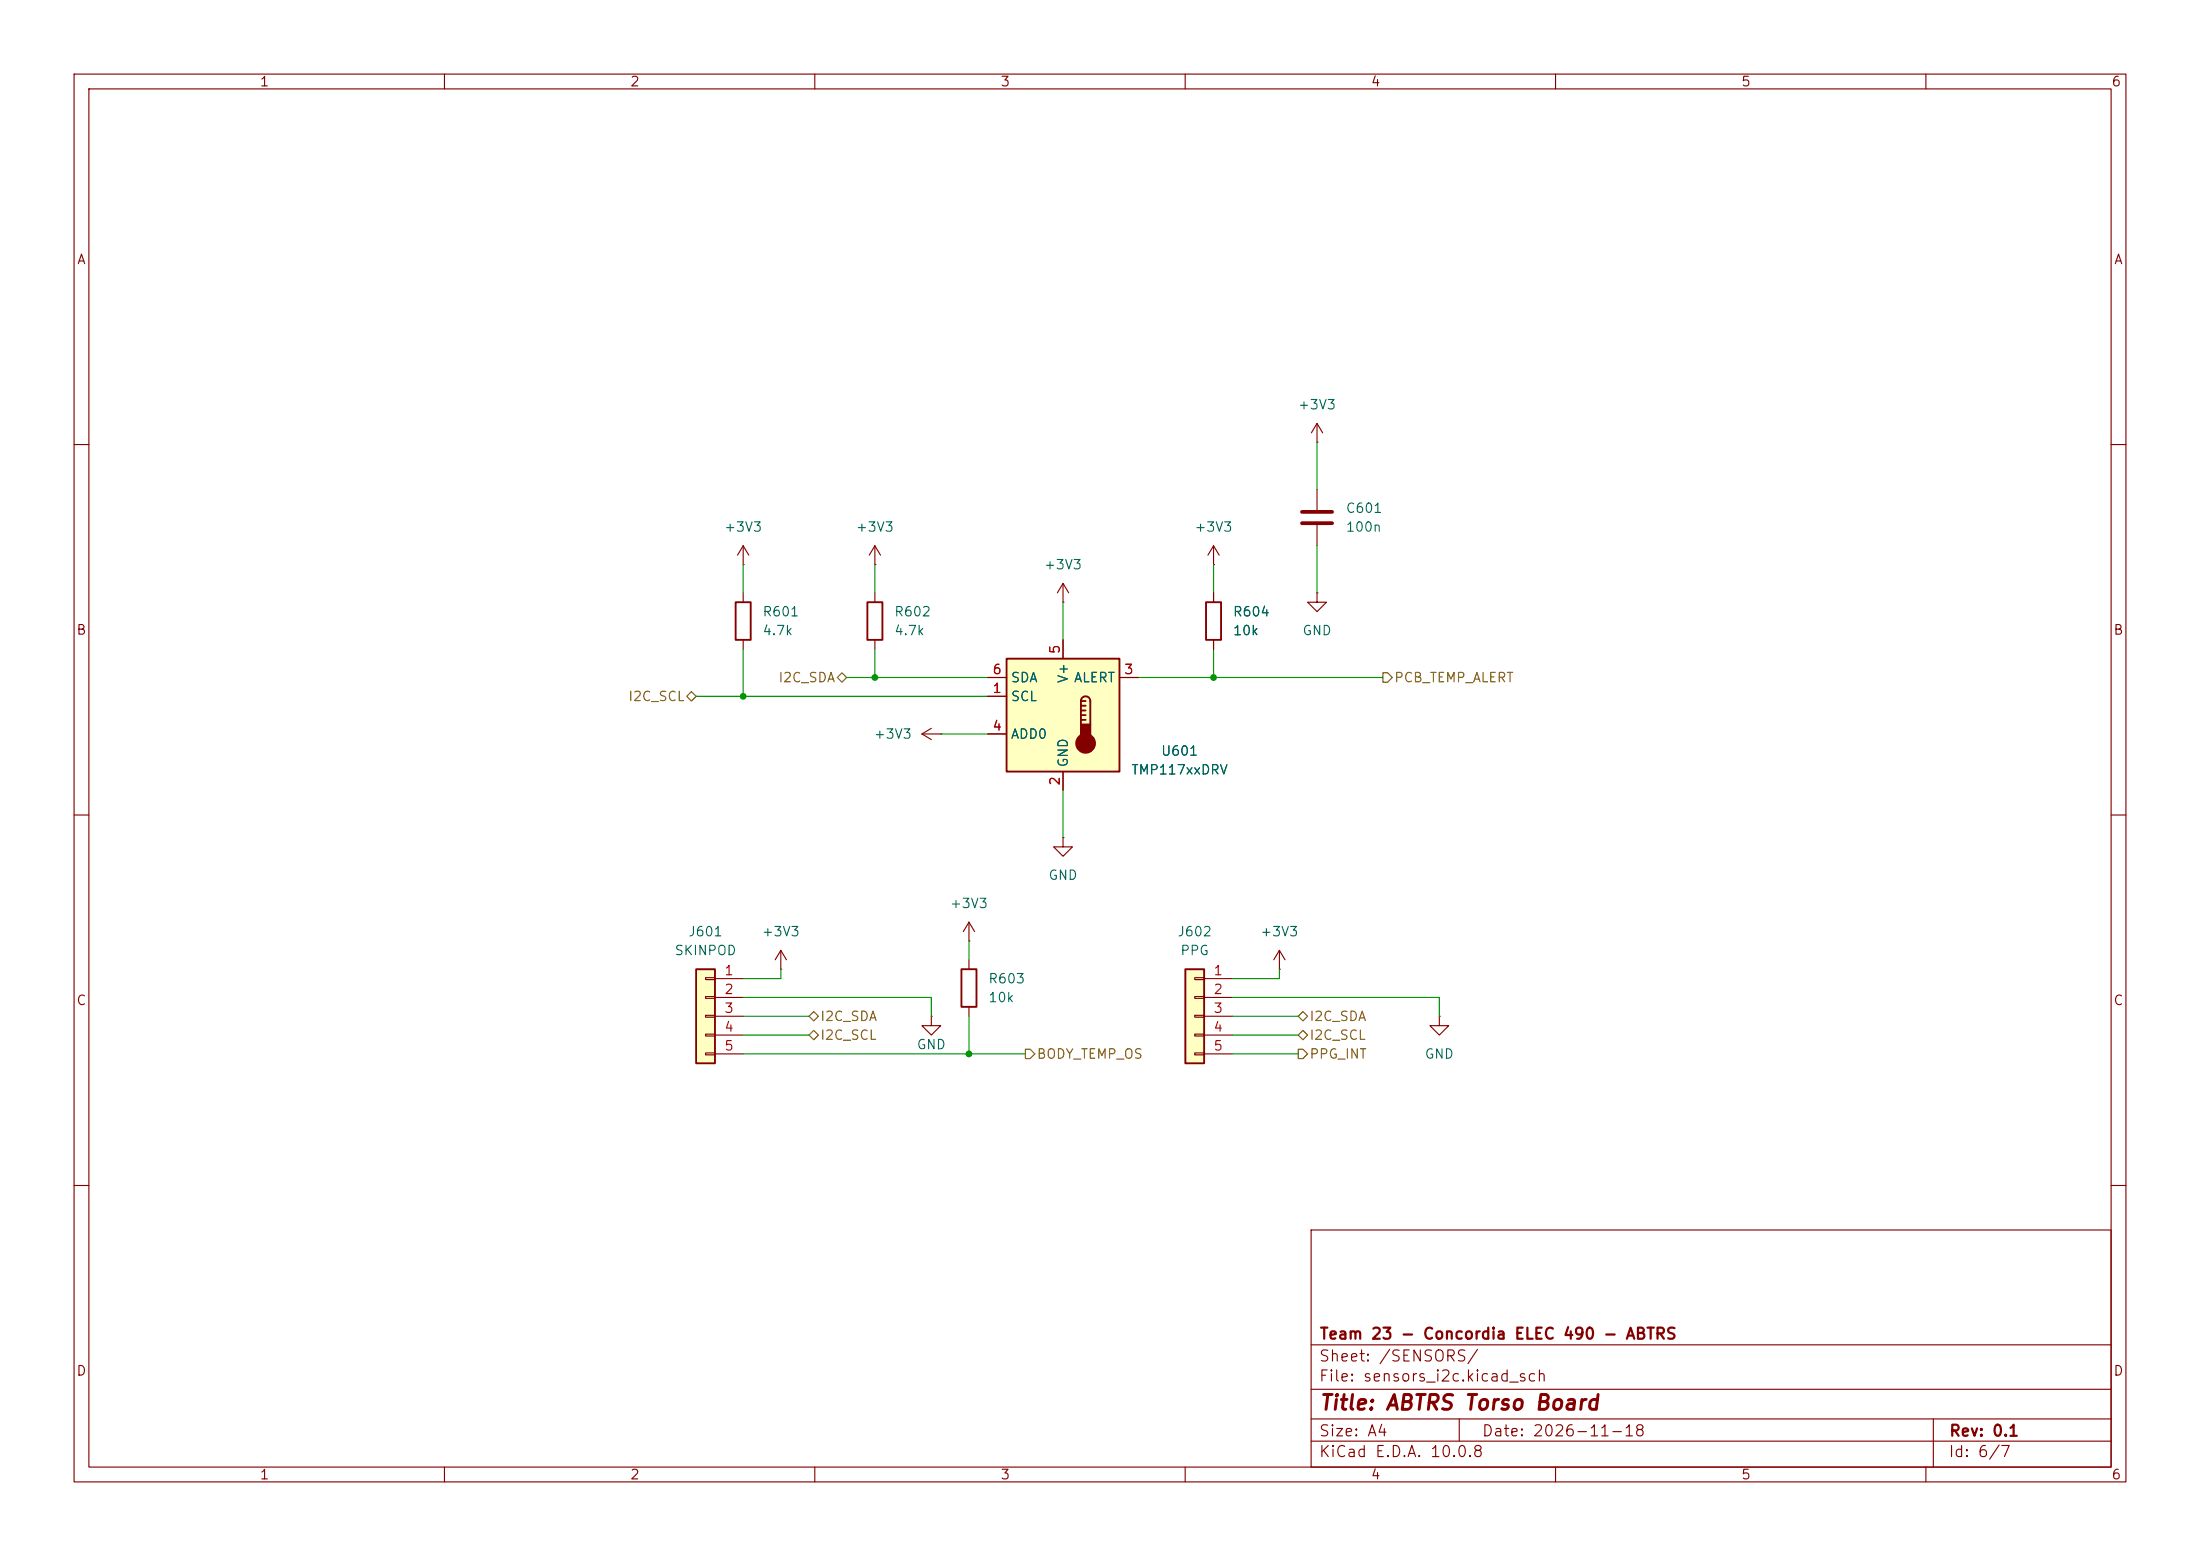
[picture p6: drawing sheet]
(kicad_sch
 (version 20260306)
 (generator "eeschema")
 (generator_version "10.0")
 (paper "A4")
 (title_block
  (title "ABTRS Torso Board")
  (date "2026-11-18")
  (rev "0.1")
  (company "Team 23 - Concordia ELEC 490 - ABTRS"))
 (lib_symbols
  (symbol "Connector_Generic:Conn_01x05"
   (pin_names
    (offset 1.016) (hide yes)) (exclude_from_sim no) (in_bom yes) (on_board yes)
   (in_pos_files yes)
   (duplicate_pin_numbers_are_jumpers no)
   (property "Reference" "J" (at 0 7.62 0) (show_name no) (do_not_autoplace no) (effects (font (size 1.27 1.27))))
   (property "Value" "Conn_01x05" (at 0 -7.62 0) (show_name no) (do_not_autoplace no) (effects (font (size 1.27 1.27))))
   (property "Footprint" "" (at 0 0 0) (show_name no) (do_not_autoplace no) (hide yes) (effects (font (size 1.27 1.27))))
   (property "Datasheet" "" (at 0 0 0) (show_name no) (do_not_autoplace no) (hide yes) (effects (font (size 1.27 1.27))))
   (property "Description" "Generic connector, single row, 01x05, script generated (kicad-library-utils/schlib/autogen/connector/)" (at 0 0 0) (show_name no) (do_not_autoplace no) (hide yes) (effects (font (size 1.27 1.27))))
   (symbol "Conn_01x05_1_1"
    (rectangle (start -1.27 6.35) (end 1.27 -6.35) (stroke (width 0.254) (type default)) (fill (type background)))
    (rectangle (start -1.27 5.207) (end 0 4.953) (stroke (width 0.1524) (type default)) (fill (type none)))
    (rectangle (start -1.27 2.667) (end 0 2.413) (stroke (width 0.1524) (type default)) (fill (type none)))
    (rectangle (start -1.27 0.127) (end 0 -0.127) (stroke (width 0.1524) (type default)) (fill (type none)))
    (rectangle (start -1.27 -2.413) (end 0 -2.667) (stroke (width 0.1524) (type default)) (fill (type none)))
    (rectangle (start -1.27 -4.953) (end 0 -5.207) (stroke (width 0.1524) (type default)) (fill (type none)))
    (pin passive line (at -5.08 5.08 0) (length 3.81) (name "Pin_1" (effects (font (size 1.27 1.27)))) (number "1" (effects (font (size 1.27 1.27)))))
    (pin passive line (at -5.08 2.54 0) (length 3.81) (name "Pin_2" (effects (font (size 1.27 1.27)))) (number "2" (effects (font (size 1.27 1.27)))))
    (pin passive line (at -5.08 0 0) (length 3.81) (name "Pin_3" (effects (font (size 1.27 1.27)))) (number "3" (effects (font (size 1.27 1.27)))))
    (pin passive line (at -5.08 -2.54 0) (length 3.81) (name "Pin_4" (effects (font (size 1.27 1.27)))) (number "4" (effects (font (size 1.27 1.27)))))
    (pin passive line (at -5.08 -5.08 0) (length 3.81) (name "Pin_5" (effects (font (size 1.27 1.27)))) (number "5" (effects (font (size 1.27 1.27))))))
   (embedded_fonts no))
  (symbol "Device:C"
   (pin_numbers (hide yes))
   (pin_names
    (offset 0.254)) (exclude_from_sim no) (in_bom yes) (on_board yes)
   (in_pos_files yes)
   (duplicate_pin_numbers_are_jumpers no)
   (property "Reference" "C" (at 0.635 2.54 0) (show_name no) (do_not_autoplace no) (effects (font (size 1.27 1.27)) (justify left)))
   (property "Value" "C" (at 0.635 -2.54 0) (show_name no) (do_not_autoplace no) (effects (font (size 1.27 1.27)) (justify left)))
   (property "Footprint" "" (at 0.9652 -3.81 0) (show_name no) (do_not_autoplace no) (hide yes) (effects (font (size 1.27 1.27))))
   (property "Datasheet" "" (at 0 0 0) (show_name no) (do_not_autoplace no) (hide yes) (effects (font (size 1.27 1.27))))
   (property "Description" "Unpolarized capacitor" (at 0 0 0) (show_name no) (do_not_autoplace no) (hide yes) (effects (font (size 1.27 1.27))))
   (symbol "C_0_1"
    (polyline (pts (xy -2.032 0.762) (xy 2.032 0.762)) (stroke (width 0.508) (type default)) (fill (type none)))
    (polyline (pts (xy -2.032 -0.762) (xy 2.032 -0.762)) (stroke (width 0.508) (type default)) (fill (type none))))
   (symbol "C_1_1"
    (pin passive line (at 0 3.81 270) (length 2.794) (name "" (effects (font (size 1.27 1.27)))) (number "1" (effects (font (size 1.27 1.27)))))
    (pin passive line (at 0 -3.81 90) (length 2.794) (name "" (effects (font (size 1.27 1.27)))) (number "2" (effects (font (size 1.27 1.27))))))
   (embedded_fonts no))
  (symbol "Device:R"
   (pin_numbers (hide yes))
   (pin_names
    (offset 0)) (exclude_from_sim no) (in_bom yes) (on_board yes)
   (in_pos_files yes)
   (duplicate_pin_numbers_are_jumpers no)
   (property "Reference" "R" (at 2.032 0 90) (show_name no) (do_not_autoplace no) (effects (font (size 1.27 1.27))))
   (property "Value" "R" (at 0 0 90) (show_name no) (do_not_autoplace no) (effects (font (size 1.27 1.27))))
   (property "Footprint" "" (at -1.778 0 90) (show_name no) (do_not_autoplace no) (hide yes) (effects (font (size 1.27 1.27))))
   (property "Datasheet" "" (at 0 0 0) (show_name no) (do_not_autoplace no) (hide yes) (effects (font (size 1.27 1.27))))
   (property "Description" "Resistor" (at 0 0 0) (show_name no) (do_not_autoplace no) (hide yes) (effects (font (size 1.27 1.27))))
   (symbol "R_0_1"
    (rectangle (start -1.016 -2.54) (end 1.016 2.54) (stroke (width 0.254) (type default)) (fill (type none))))
   (symbol "R_1_1"
    (pin passive line (at 0 3.81 270) (length 1.27) (name "" (effects (font (size 1.27 1.27)))) (number "1" (effects (font (size 1.27 1.27)))))
    (pin passive line (at 0 -3.81 90) (length 1.27) (name "" (effects (font (size 1.27 1.27)))) (number "2" (effects (font (size 1.27 1.27))))))
   (embedded_fonts no))
  (symbol "Sensor_Temperature:TMP117xxDRV" (exclude_from_sim no) (in_bom yes) (on_board yes)
   (in_pos_files yes)
   (duplicate_pin_numbers_are_jumpers no)
   (property "Reference" "U" (at -2.54 10.795 0) (show_name no) (do_not_autoplace no) (effects (font (size 1.27 1.27)) (justify right)))
   (property "Value" "TMP117xxDRV" (at -2.54 8.89 0) (show_name no) (do_not_autoplace no) (effects (font (size 1.27 1.27)) (justify right)))
   (property "Footprint" "Package_SON:WSON-6-1EP_2x2mm_P0.65mm_EP1x1.6mm" (at 1.27 -8.89 0) (show_name no) (do_not_autoplace no) (hide yes) (effects (font (size 1.27 1.27)) (justify left)))
   (property "Datasheet" "https://www.ti.com/lit/ds/symlink/tmp117.pdf" (at 1.27 -11.43 0) (show_name no) (do_not_autoplace no) (hide yes) (effects (font (size 1.27 1.27)) (justify left)))
   (property "Description" "Digital Temperature Sensor with I2C/SMBus Interface, 16 bits, ±0.3°C, one-shot conversion, alert, nist traceable, EEPROM, WSON" (at 0 0 0) (show_name no) (do_not_autoplace no) (hide yes) (effects (font (size 1.27 1.27))))
   (symbol "TMP117xxDRV_0_1"
    (rectangle (start -7.62 7.62) (end 7.62 -7.62) (stroke (width 0.254) (type default)) (fill (type background))))
   (symbol "TMP117xxDRV_1_1"
    (polyline (pts (xy 2.413 1.905) (xy 2.413 -1.27)) (stroke (width 0.254) (type default)) (fill (type none)))
    (polyline (pts (xy 2.413 1.905) (xy 3.048 1.905)) (stroke (width 0.254) (type default)) (fill (type none)))
    (polyline (pts (xy 2.413 1.27) (xy 3.048 1.27)) (stroke (width 0.254) (type default)) (fill (type none)))
    (polyline (pts (xy 2.413 0.635) (xy 3.048 0.635)) (stroke (width 0.254) (type default)) (fill (type none)))
    (polyline (pts (xy 2.413 0) (xy 3.048 0)) (stroke (width 0.254) (type default)) (fill (type none)))
    (polyline (pts (xy 2.413 -0.635) (xy 3.048 -0.635)) (stroke (width 0.254) (type default)) (fill (type none)))
    (arc (start 2.413 1.905) (mid 3.048 2.5373) (end 3.683 1.905) (stroke (width 0.254) (type default)) (fill (type none)))
    (circle (center 3.048 -3.81) (radius 1.27) (stroke (width 0.254) (type default)) (fill (type outline)))
    (polyline (pts (xy 3.683 1.905) (xy 3.683 -1.27)) (stroke (width 0.254) (type default)) (fill (type none)))
    (rectangle (start 3.683 -3.175) (end 2.413 -1.27) (stroke (width 0.254) (type default)) (fill (type outline)))
    (pin input line (at -10.16 2.54 0) (length 2.54) (name "SCL" (effects (font (size 1.27 1.27)))) (number "1" (effects (font (size 1.27 1.27)))))
    (pin power_in line (at 0 -10.16 90) (length 2.54) (name "GND" (effects (font (size 1.27 1.27)))) (number "2" (effects (font (size 1.27 1.27)))))
    (pin open_collector line (at 10.16 5.08 180) (length 2.54) (name "ALERT" (effects (font (size 1.27 1.27)))) (number "3" (effects (font (size 1.27 1.27)))))
    (pin input line (at -10.16 -2.54 0) (length 2.54) (name "ADD0" (effects (font (size 1.27 1.27)))) (number "4" (effects (font (size 1.27 1.27)))))
    (pin power_in line (at 0 10.16 270) (length 2.54) (name "V+" (effects (font (size 1.27 1.27)))) (number "5" (effects (font (size 1.27 1.27)))))
    (pin bidirectional line (at -10.16 5.08 0) (length 2.54) (name "SDA" (effects (font (size 1.27 1.27)))) (number "6" (effects (font (size 1.27 1.27))))))
   (embedded_fonts no))
  (symbol "power:+3V3"
   (power global)
   (pin_numbers (hide yes))
   (pin_names
    (offset 0) (hide yes)) (exclude_from_sim no) (in_bom yes) (on_board yes)
   (in_pos_files yes)
   (duplicate_pin_numbers_are_jumpers no)
   (property "Reference" "#PWR" (at 0 -3.81 0) (show_name no) (do_not_autoplace no) (hide yes) (effects (font (size 1.27 1.27))))
   (property "Value" "+3V3" (at 0 3.556 0) (show_name no) (do_not_autoplace no) (effects (font (size 1.27 1.27))))
   (property "Footprint" "" (at 0 0 0) (show_name no) (do_not_autoplace no) (hide yes) (effects (font (size 1.27 1.27))))
   (property "Datasheet" "" (at 0 0 0) (show_name no) (do_not_autoplace no) (hide yes) (effects (font (size 1.27 1.27))))
   (property "Description" "Power symbol creates a global label with name \"+3V3\"" (at 0 0 0) (show_name no) (do_not_autoplace no) (hide yes) (effects (font (size 1.27 1.27))))
   (symbol "+3V3_0_1"
    (polyline (pts (xy -0.762 1.27) (xy 0 2.54)) (stroke (width 0) (type default)) (fill (type none)))
    (polyline (pts (xy 0 2.54) (xy 0.762 1.27)) (stroke (width 0) (type default)) (fill (type none)))
    (polyline (pts (xy 0 0) (xy 0 2.54)) (stroke (width 0) (type default)) (fill (type none))))
   (symbol "+3V3_1_1"
    (pin power_in line (at 0 0 90) (length 0) (name "" (effects (font (size 1.27 1.27)))) (number "1" (effects (font (size 1.27 1.27))))))
   (embedded_fonts no))
  (symbol "power:GND"
   (power global)
   (pin_numbers (hide yes))
   (pin_names
    (offset 0) (hide yes)) (exclude_from_sim no) (in_bom yes) (on_board yes)
   (in_pos_files yes)
   (duplicate_pin_numbers_are_jumpers no)
   (property "Reference" "#PWR" (at 0 -6.35 0) (show_name no) (do_not_autoplace no) (hide yes) (effects (font (size 1.27 1.27))))
   (property "Value" "GND" (at 0 -3.81 0) (show_name no) (do_not_autoplace no) (effects (font (size 1.27 1.27))))
   (property "Footprint" "" (at 0 0 0) (show_name no) (do_not_autoplace no) (hide yes) (effects (font (size 1.27 1.27))))
   (property "Datasheet" "" (at 0 0 0) (show_name no) (do_not_autoplace no) (hide yes) (effects (font (size 1.27 1.27))))
   (property "Description" "Power symbol creates a global label with name \"GND\" , ground" (at 0 0 0) (show_name no) (do_not_autoplace no) (hide yes) (effects (font (size 1.27 1.27))))
   (symbol "GND_0_1"
    (polyline (pts (xy 0 0) (xy 0 -1.27) (xy 1.27 -1.27) (xy 0 -2.54) (xy -1.27 -1.27) (xy 0 -1.27)) (stroke (width 0) (type default)) (fill (type none))))
   (symbol "GND_1_1"
    (pin power_in line (at 0 0 270) (length 0) (name "" (effects (font (size 1.27 1.27)))) (number "1" (effects (font (size 1.27 1.27))))))
   (embedded_fonts no)))
 (junction
  (at 163.83 91.44)
  (diameter 0)
  (color 0 0 0 0))
 (junction
  (at 130.81 142.24)
  (diameter 0)
  (color 0 0 0 0))
 (junction
  (at 118.11 91.44)
  (diameter 0)
  (color 0 0 0 0))
 (junction
  (at 100.33 93.98)
  (diameter 0)
  (color 0 0 0 0))
 (wire
  (pts (xy 100.33 139.7) (xy 109.22 139.7))
  (stroke (width 0) (type default)))
 (wire
  (pts (xy 166.37 137.16) (xy 175.26 137.16))
  (stroke (width 0) (type default)))
 (wire
  (pts (xy 166.37 134.62) (xy 194.31 134.62))
  (stroke (width 0) (type default)))
 (wire
  (pts (xy 166.37 142.24) (xy 175.26 142.24))
  (stroke (width 0) (type default)))
 (wire
  (pts (xy 163.83 91.44) (xy 163.83 87.63))
  (stroke (width 0) (type default)))
 (wire
  (pts (xy 100.33 142.24) (xy 130.81 142.24))
  (stroke (width 0) (type default)))
 (wire
  (pts (xy 100.33 76.2) (xy 100.33 80.01))
  (stroke (width 0) (type default)))
 (wire
  (pts (xy 105.41 132.08) (xy 105.41 130.81))
  (stroke (width 0) (type default)))
 (wire
  (pts (xy 100.33 134.62) (xy 125.73 134.62))
  (stroke (width 0) (type default)))
 (wire
  (pts (xy 118.11 76.2) (xy 118.11 80.01))
  (stroke (width 0) (type default)))
 (wire
  (pts (xy 163.83 91.44) (xy 186.69 91.44))
  (stroke (width 0) (type default)))
 (wire
  (pts (xy 100.33 93.98) (xy 100.33 87.63))
  (stroke (width 0) (type default)))
 (wire
  (pts (xy 127 99.06) (xy 133.35 99.06))
  (stroke (width 0) (type default)))
 (wire
  (pts (xy 130.81 127) (xy 130.81 129.54))
  (stroke (width 0) (type default)))
 (wire
  (pts (xy 194.31 134.62) (xy 194.31 137.16))
  (stroke (width 0) (type default)))
 (wire
  (pts (xy 93.98 93.98) (xy 133.35 93.98))
  (stroke (width 0) (type default)))
 (wire
  (pts (xy 143.51 81.28) (xy 143.51 86.36))
  (stroke (width 0) (type default)))
 (wire
  (pts (xy 143.51 106.68) (xy 143.51 113.03))
  (stroke (width 0) (type default)))
 (wire
  (pts (xy 100.33 132.08) (xy 105.41 132.08))
  (stroke (width 0) (type default)))
 (wire
  (pts (xy 166.37 132.08) (xy 172.72 132.08))
  (stroke (width 0) (type default)))
 (wire
  (pts (xy 177.8 59.69) (xy 177.8 66.04))
  (stroke (width 0) (type default)))
 (wire
  (pts (xy 114.3 91.44) (xy 118.11 91.44))
  (stroke (width 0) (type default)))
 (wire
  (pts (xy 130.81 142.24) (xy 138.43 142.24))
  (stroke (width 0) (type default)))
 (wire
  (pts (xy 153.67 91.44) (xy 163.83 91.44))
  (stroke (width 0) (type default)))
 (wire
  (pts (xy 172.72 132.08) (xy 172.72 130.81))
  (stroke (width 0) (type default)))
 (wire
  (pts (xy 163.83 76.2) (xy 163.83 80.01))
  (stroke (width 0) (type default)))
 (wire
  (pts (xy 118.11 91.44) (xy 118.11 87.63))
  (stroke (width 0) (type default)))
 (wire
  (pts (xy 177.8 73.66) (xy 177.8 80.01))
  (stroke (width 0) (type default)))
 (wire
  (pts (xy 118.11 91.44) (xy 133.35 91.44))
  (stroke (width 0) (type default)))
 (wire
  (pts (xy 130.81 137.16) (xy 130.81 142.24))
  (stroke (width 0) (type default)))
 (wire
  (pts (xy 166.37 139.7) (xy 175.26 139.7))
  (stroke (width 0) (type default)))
 (wire
  (pts (xy 100.33 137.16) (xy 109.22 137.16))
  (stroke (width 0) (type default)))
 (wire
  (pts (xy 125.73 134.62) (xy 125.73 137.16))
  (stroke (width 0) (type default)))
 (hierarchical_label "BODY_TEMP_OS"
  (shape output)
  (at 138.43 142.24 0)
  (effects (font (size 1.27 1.27)) (justify left)))
 (hierarchical_label "I2C_SCL"
  (shape bidirectional)
  (at 109.22 139.7 0)
  (effects (font (size 1.27 1.27)) (justify left)))
 (hierarchical_label "I2C_SDA"
  (shape bidirectional)
  (at 175.26 137.16 0)
  (effects (font (size 1.27 1.27)) (justify left)))
 (hierarchical_label "PPG_INT"
  (shape output)
  (at 175.26 142.24 0)
  (effects (font (size 1.27 1.27)) (justify left)))
 (hierarchical_label "I2C_SCL"
  (shape bidirectional)
  (at 175.26 139.7 0)
  (effects (font (size 1.27 1.27)) (justify left)))
 (hierarchical_label "I2C_SDA"
  (shape bidirectional)
  (at 114.3 91.44 180)
  (effects (font (size 1.27 1.27)) (justify right)))
 (hierarchical_label "I2C_SCL"
  (shape bidirectional)
  (at 93.98 93.98 180)
  (effects (font (size 1.27 1.27)) (justify right)))
 (hierarchical_label "I2C_SDA"
  (shape bidirectional)
  (at 109.22 137.16 0)
  (effects (font (size 1.27 1.27)) (justify left)))
 (hierarchical_label "PCB_TEMP_ALERT"
  (shape output)
  (at 186.69 91.44 0)
  (effects (font (size 1.27 1.27)) (justify left)))
 (symbol
  (lib_id "power:+3V3")
  (at 163.83 76.2 0)
  (unit 1)
  (body_style 1)
  (exclude_from_sim no)
  (in_bom yes)
  (on_board yes)
  (in_pos_files yes)
  (dnp no)
  (fields_autoplaced yes)
  (property "Reference" "#PWR0609" (at 163.83 80.01 0) (hide yes) (show_name no) (do_not_autoplace no) (effects (font (size 1.27 1.27))))
  (property "Value" "+3V3" (at 163.83 71.12 0) (show_name no) (do_not_autoplace no) (effects (font (size 1.27 1.27))))
  (property "Footprint" "" (at 163.83 76.2 0) (hide yes) (show_name no) (do_not_autoplace no) (effects (font (size 1.27 1.27))))
  (property "Datasheet" "" (at 163.83 76.2 0) (hide yes) (show_name no) (do_not_autoplace no) (effects (font (size 1.27 1.27))))
  (property "Description" "Power symbol creates a global label with name \"+3V3\"" (at 163.83 76.2 0) (hide yes) (show_name no) (do_not_autoplace no) (effects (font (size 1.27 1.27))))
  (pin "1"))
 (symbol
  (lib_id "power:+3V3")
  (at 177.8 59.69 0)
  (unit 1)
  (body_style 1)
  (exclude_from_sim no)
  (in_bom yes)
  (on_board yes)
  (in_pos_files yes)
  (dnp no)
  (fields_autoplaced yes)
  (property "Reference" "#PWR0611" (at 177.8 63.5 0) (hide yes) (show_name no) (do_not_autoplace no) (effects (font (size 1.27 1.27))))
  (property "Value" "+3V3" (at 177.8 54.61 0) (show_name no) (do_not_autoplace no) (effects (font (size 1.27 1.27))))
  (property "Footprint" "" (at 177.8 59.69 0) (hide yes) (show_name no) (do_not_autoplace no) (effects (font (size 1.27 1.27))))
  (property "Datasheet" "" (at 177.8 59.69 0) (hide yes) (show_name no) (do_not_autoplace no) (effects (font (size 1.27 1.27))))
  (property "Description" "Power symbol creates a global label with name \"+3V3\"" (at 177.8 59.69 0) (hide yes) (show_name no) (do_not_autoplace no) (effects (font (size 1.27 1.27))))
  (pin "1"))
 (symbol
  (lib_id "Device:C")
  (at 177.8 69.85 0)
  (unit 1)
  (body_style 1)
  (exclude_from_sim no)
  (in_bom yes)
  (on_board yes)
  (in_pos_files yes)
  (dnp no)
  (fields_autoplaced yes)
  (property "Reference" "C601" (at 181.61 68.5799 0) (show_name no) (do_not_autoplace no) (effects (font (size 1.27 1.27)) (justify left)))
  (property "Value" "100n" (at 181.61 71.1199 0) (show_name no) (do_not_autoplace no) (effects (font (size 1.27 1.27)) (justify left)))
  (property "Footprint" "Capacitor_SMD:C_0603_1608Metric" (at 178.7652 73.66 0) (hide yes) (show_name no) (do_not_autoplace no) (effects (font (size 1.27 1.27))))
  (property "Datasheet" "" (at 177.8 69.85 0) (hide yes) (show_name no) (do_not_autoplace no) (effects (font (size 1.27 1.27))))
  (property "Description" "Unpolarized capacitor" (at 177.8 69.85 0) (hide yes) (show_name no) (do_not_autoplace no) (effects (font (size 1.27 1.27))))
  (property "MPN" "CL10B104KB8NNNC" (at 177.8 69.85 0) (hide yes) (show_name no) (do_not_autoplace no) (effects (font (size 1.27 1.27))))
  (property "Manufacturer" "Samsung Electro-Mechanics" (at 177.8 69.85 0) (hide yes) (show_name no) (do_not_autoplace no) (effects (font (size 1.27 1.27))))
  (property "Supplier" "DigiKey" (at 177.8 69.85 0) (hide yes) (show_name no) (do_not_autoplace no) (effects (font (size 1.27 1.27))))
  (property "Supplier P/N" "TBD" (at 177.8 69.85 0) (hide yes) (show_name no) (do_not_autoplace no) (effects (font (size 1.27 1.27))))
  (pin "1")
  (pin "2"))
 (symbol
  (lib_id "power:GND")
  (at 143.51 113.03 0)
  (unit 1)
  (body_style 1)
  (exclude_from_sim no)
  (in_bom yes)
  (on_board yes)
  (in_pos_files yes)
  (dnp no)
  (fields_autoplaced yes)
  (property "Reference" "#PWR0608" (at 143.51 119.38 0) (hide yes) (show_name no) (do_not_autoplace no) (effects (font (size 1.27 1.27))))
  (property "Value" "GND" (at 143.51 118.11 0) (show_name no) (do_not_autoplace no) (effects (font (size 1.27 1.27))))
  (property "Footprint" "" (at 143.51 113.03 0) (hide yes) (show_name no) (do_not_autoplace no) (effects (font (size 1.27 1.27))))
  (property "Datasheet" "" (at 143.51 113.03 0) (hide yes) (show_name no) (do_not_autoplace no) (effects (font (size 1.27 1.27))))
  (property "Description" "Power symbol creates a global label with name \"GND\" , ground" (at 143.51 113.03 0) (hide yes) (show_name no) (do_not_autoplace no) (effects (font (size 1.27 1.27))))
  (pin "1"))
 (symbol
  (lib_id "Sensor_Temperature:TMP117xxDRV")
  (at 143.51 96.52 0)
  (unit 1)
  (body_style 1)
  (exclude_from_sim no)
  (in_bom yes)
  (on_board yes)
  (in_pos_files yes)
  (dnp no)
  (property "Reference" "U601" (at 159.258 101.346 0) (show_name no) (do_not_autoplace no) (effects (font (size 1.27 1.27))))
  (property "Value" "TMP117xxDRV" (at 159.258 103.886 0) (show_name no) (do_not_autoplace no) (effects (font (size 1.27 1.27))))
  (property "Footprint" "Package_SON:WSON-6-1EP_2x2mm_P0.65mm_EP1x1.6mm" (at 144.78 105.41 0) (hide yes) (show_name no) (do_not_autoplace no) (effects (font (size 1.27 1.27)) (justify left)))
  (property "Datasheet" "https://www.ti.com/lit/ds/symlink/tmp117.pdf" (at 144.78 107.95 0) (hide yes) (show_name no) (do_not_autoplace no) (effects (font (size 1.27 1.27)) (justify left)))
  (property "Description" "Digital Temperature Sensor with I2C/SMBus Interface, 16 bits, ±0.3°C, one-shot conversion, alert, nist traceable, EEPROM, WSON" (at 143.51 96.52 0) (hide yes) (show_name no) (do_not_autoplace no) (effects (font (size 1.27 1.27))))
  (property "MPN" "TMP117AIDRVR" (at 143.51 96.52 0) (hide yes) (show_name no) (do_not_autoplace no) (effects (font (size 1.27 1.27))))
  (property "Manufacturer" "Texas Instruments" (at 143.51 96.52 0) (hide yes) (show_name no) (do_not_autoplace no) (effects (font (size 1.27 1.27))))
  (property "Supplier" "DigiKey" (at 143.51 96.52 0) (hide yes) (show_name no) (do_not_autoplace no) (effects (font (size 1.27 1.27))))
  (property "Supplier P/N" "296-51834-1-ND" (at 143.51 96.52 0) (hide yes) (show_name no) (do_not_autoplace no) (effects (font (size 1.27 1.27))))
  (pin "4")
  (pin "5")
  (pin "1")
  (pin "3")
  (pin "6")
  (pin "2"))
 (symbol
  (lib_id "power:+3V3")
  (at 143.51 81.28 0)
  (unit 1)
  (body_style 1)
  (exclude_from_sim no)
  (in_bom yes)
  (on_board yes)
  (in_pos_files yes)
  (dnp no)
  (fields_autoplaced yes)
  (property "Reference" "#PWR0607" (at 143.51 85.09 0) (hide yes) (show_name no) (do_not_autoplace no) (effects (font (size 1.27 1.27))))
  (property "Value" "+3V3" (at 143.51 76.2 0) (show_name no) (do_not_autoplace no) (effects (font (size 1.27 1.27))))
  (property "Footprint" "" (at 143.51 81.28 0) (hide yes) (show_name no) (do_not_autoplace no) (effects (font (size 1.27 1.27))))
  (property "Datasheet" "" (at 143.51 81.28 0) (hide yes) (show_name no) (do_not_autoplace no) (effects (font (size 1.27 1.27))))
  (property "Description" "Power symbol creates a global label with name \"+3V3\"" (at 143.51 81.28 0) (hide yes) (show_name no) (do_not_autoplace no) (effects (font (size 1.27 1.27))))
  (pin "1"))
 (symbol
  (lib_id "Device:R")
  (at 130.81 133.35 0)
  (unit 1)
  (body_style 1)
  (exclude_from_sim no)
  (in_bom yes)
  (on_board yes)
  (in_pos_files yes)
  (dnp no)
  (fields_autoplaced yes)
  (property "Reference" "R603" (at 133.35 132.0799 0) (show_name no) (do_not_autoplace no) (effects (font (size 1.27 1.27)) (justify left)))
  (property "Value" "10k" (at 133.35 134.6199 0) (show_name no) (do_not_autoplace no) (effects (font (size 1.27 1.27)) (justify left)))
  (property "Footprint" "Resistor_SMD:R_0603_1608Metric" (at 129.032 133.35 90) (hide yes) (show_name no) (do_not_autoplace no) (effects (font (size 1.27 1.27))))
  (property "Datasheet" "" (at 130.81 133.35 0) (hide yes) (show_name no) (do_not_autoplace no) (effects (font (size 1.27 1.27))))
  (property "Description" "Resistor" (at 130.81 133.35 0) (hide yes) (show_name no) (do_not_autoplace no) (effects (font (size 1.27 1.27))))
  (property "MPN" "RC0603FR-0710KL" (at 130.81 133.35 0) (hide yes) (show_name no) (do_not_autoplace no) (effects (font (size 1.27 1.27))))
  (property "Manufacturer" "Yageo" (at 130.81 133.35 0) (hide yes) (show_name no) (do_not_autoplace no) (effects (font (size 1.27 1.27))))
  (property "Supplier" "DigiKey" (at 130.81 133.35 0) (hide yes) (show_name no) (do_not_autoplace no) (effects (font (size 1.27 1.27))))
  (property "Supplier P/N" "TBD" (at 130.81 133.35 0) (hide yes) (show_name no) (do_not_autoplace no) (effects (font (size 1.27 1.27))))
  (pin "1")
  (pin "2"))
 (symbol
  (lib_id "power:GND")
  (at 194.31 137.16 0)
  (unit 1)
  (body_style 1)
  (exclude_from_sim no)
  (in_bom yes)
  (on_board yes)
  (in_pos_files yes)
  (dnp no)
  (fields_autoplaced yes)
  (property "Reference" "#PWR0613" (at 194.31 143.51 0) (hide yes) (show_name no) (do_not_autoplace no) (effects (font (size 1.27 1.27))))
  (property "Value" "GND" (at 194.31 142.24 0) (show_name no) (do_not_autoplace no) (effects (font (size 1.27 1.27))))
  (property "Footprint" "" (at 194.31 137.16 0) (hide yes) (show_name no) (do_not_autoplace no) (effects (font (size 1.27 1.27))))
  (property "Datasheet" "" (at 194.31 137.16 0) (hide yes) (show_name no) (do_not_autoplace no) (effects (font (size 1.27 1.27))))
  (property "Description" "Power symbol creates a global label with name \"GND\" , ground" (at 194.31 137.16 0) (hide yes) (show_name no) (do_not_autoplace no) (effects (font (size 1.27 1.27))))
  (pin "1"))
 (symbol
  (lib_id "power:+3V3")
  (at 118.11 76.2 0)
  (unit 1)
  (body_style 1)
  (exclude_from_sim no)
  (in_bom yes)
  (on_board yes)
  (in_pos_files yes)
  (dnp no)
  (fields_autoplaced yes)
  (property "Reference" "#PWR0603" (at 118.11 80.01 0) (hide yes) (show_name no) (do_not_autoplace no) (effects (font (size 1.27 1.27))))
  (property "Value" "+3V3" (at 118.11 71.12 0) (show_name no) (do_not_autoplace no) (effects (font (size 1.27 1.27))))
  (property "Footprint" "" (at 118.11 76.2 0) (hide yes) (show_name no) (do_not_autoplace no) (effects (font (size 1.27 1.27))))
  (property "Datasheet" "" (at 118.11 76.2 0) (hide yes) (show_name no) (do_not_autoplace no) (effects (font (size 1.27 1.27))))
  (property "Description" "Power symbol creates a global label with name \"+3V3\"" (at 118.11 76.2 0) (hide yes) (show_name no) (do_not_autoplace no) (effects (font (size 1.27 1.27))))
  (pin "1"))
 (symbol
  (lib_id "power:+3V3")
  (at 130.81 127 0)
  (unit 1)
  (body_style 1)
  (exclude_from_sim no)
  (in_bom yes)
  (on_board yes)
  (in_pos_files yes)
  (dnp no)
  (fields_autoplaced yes)
  (property "Reference" "#PWR0606" (at 130.81 130.81 0) (hide yes) (show_name no) (do_not_autoplace no) (effects (font (size 1.27 1.27))))
  (property "Value" "+3V3" (at 130.81 121.92 0) (show_name no) (do_not_autoplace no) (effects (font (size 1.27 1.27))))
  (property "Footprint" "" (at 130.81 127 0) (hide yes) (show_name no) (do_not_autoplace no) (effects (font (size 1.27 1.27))))
  (property "Datasheet" "" (at 130.81 127 0) (hide yes) (show_name no) (do_not_autoplace no) (effects (font (size 1.27 1.27))))
  (property "Description" "Power symbol creates a global label with name \"+3V3\"" (at 130.81 127 0) (hide yes) (show_name no) (do_not_autoplace no) (effects (font (size 1.27 1.27))))
  (pin "1"))
 (symbol
  (lib_id "power:+3V3")
  (at 127 99.06 90)
  (unit 1)
  (body_style 1)
  (exclude_from_sim no)
  (in_bom yes)
  (on_board yes)
  (in_pos_files yes)
  (dnp no)
  (fields_autoplaced yes)
  (property "Reference" "#PWR0605" (at 130.81 99.06 0) (hide yes) (show_name no) (do_not_autoplace no) (effects (font (size 1.27 1.27))))
  (property "Value" "+3V3" (at 123.19 99.0599 90) (show_name no) (do_not_autoplace no) (effects (font (size 1.27 1.27)) (justify left)))
  (property "Footprint" "" (at 127 99.06 0) (hide yes) (show_name no) (do_not_autoplace no) (effects (font (size 1.27 1.27))))
  (property "Datasheet" "" (at 127 99.06 0) (hide yes) (show_name no) (do_not_autoplace no) (effects (font (size 1.27 1.27))))
  (property "Description" "Power symbol creates a global label with name \"+3V3\"" (at 127 99.06 0) (hide yes) (show_name no) (do_not_autoplace no) (effects (font (size 1.27 1.27))))
  (pin "1"))
 (symbol
  (lib_id "Device:R")
  (at 163.83 83.82 0)
  (unit 1)
  (body_style 1)
  (exclude_from_sim no)
  (in_bom yes)
  (on_board yes)
  (in_pos_files yes)
  (dnp no)
  (fields_autoplaced yes)
  (property "Reference" "R604" (at 166.37 82.5499 0) (show_name no) (do_not_autoplace no) (effects (font (size 1.27 1.27)) (justify left)))
  (property "Value" "10k" (at 166.37 85.0899 0) (show_name no) (do_not_autoplace no) (effects (font (size 1.27 1.27)) (justify left)))
  (property "Footprint" "Resistor_SMD:R_0603_1608Metric" (at 162.052 83.82 90) (hide yes) (show_name no) (do_not_autoplace no) (effects (font (size 1.27 1.27))))
  (property "Datasheet" "" (at 163.83 83.82 0) (hide yes) (show_name no) (do_not_autoplace no) (effects (font (size 1.27 1.27))))
  (property "Description" "Resistor" (at 163.83 83.82 0) (hide yes) (show_name no) (do_not_autoplace no) (effects (font (size 1.27 1.27))))
  (property "MPN" "RC0603FR-0710KL" (at 163.83 83.82 0) (hide yes) (show_name no) (do_not_autoplace no) (effects (font (size 1.27 1.27))))
  (property "Manufacturer" "Yageo" (at 163.83 83.82 0) (hide yes) (show_name no) (do_not_autoplace no) (effects (font (size 1.27 1.27))))
  (property "Supplier" "DigiKey" (at 163.83 83.82 0) (hide yes) (show_name no) (do_not_autoplace no) (effects (font (size 1.27 1.27))))
  (property "Supplier P/N" "TBD" (at 163.83 83.82 0) (hide yes) (show_name no) (do_not_autoplace no) (effects (font (size 1.27 1.27))))
  (pin "2")
  (pin "1"))
 (symbol
  (lib_id "power:+3V3")
  (at 172.72 130.81 0)
  (unit 1)
  (body_style 1)
  (exclude_from_sim no)
  (in_bom yes)
  (on_board yes)
  (in_pos_files yes)
  (dnp no)
  (fields_autoplaced yes)
  (property "Reference" "#PWR0610" (at 172.72 134.62 0) (hide yes) (show_name no) (do_not_autoplace no) (effects (font (size 1.27 1.27))))
  (property "Value" "+3V3" (at 172.72 125.73 0) (show_name no) (do_not_autoplace no) (effects (font (size 1.27 1.27))))
  (property "Footprint" "" (at 172.72 130.81 0) (hide yes) (show_name no) (do_not_autoplace no) (effects (font (size 1.27 1.27))))
  (property "Datasheet" "" (at 172.72 130.81 0) (hide yes) (show_name no) (do_not_autoplace no) (effects (font (size 1.27 1.27))))
  (property "Description" "Power symbol creates a global label with name \"+3V3\"" (at 172.72 130.81 0) (hide yes) (show_name no) (do_not_autoplace no) (effects (font (size 1.27 1.27))))
  (pin "1"))
 (symbol
  (lib_id "power:+3V3")
  (at 105.41 130.81 0)
  (unit 1)
  (body_style 1)
  (exclude_from_sim no)
  (in_bom yes)
  (on_board yes)
  (in_pos_files yes)
  (dnp no)
  (fields_autoplaced yes)
  (property "Reference" "#PWR0602" (at 105.41 134.62 0) (hide yes) (show_name no) (do_not_autoplace no) (effects (font (size 1.27 1.27))))
  (property "Value" "+3V3" (at 105.41 125.73 0) (show_name no) (do_not_autoplace no) (effects (font (size 1.27 1.27))))
  (property "Footprint" "" (at 105.41 130.81 0) (hide yes) (show_name no) (do_not_autoplace no) (effects (font (size 1.27 1.27))))
  (property "Datasheet" "" (at 105.41 130.81 0) (hide yes) (show_name no) (do_not_autoplace no) (effects (font (size 1.27 1.27))))
  (property "Description" "Power symbol creates a global label with name \"+3V3\"" (at 105.41 130.81 0) (hide yes) (show_name no) (do_not_autoplace no) (effects (font (size 1.27 1.27))))
  (pin "1"))
 (symbol
  (lib_id "Device:R")
  (at 118.11 83.82 0)
  (unit 1)
  (body_style 1)
  (exclude_from_sim no)
  (in_bom yes)
  (on_board yes)
  (in_pos_files yes)
  (dnp no)
  (fields_autoplaced yes)
  (property "Reference" "R602" (at 120.65 82.5499 0) (show_name no) (do_not_autoplace no) (effects (font (size 1.27 1.27)) (justify left)))
  (property "Value" "4.7k" (at 120.65 85.0899 0) (show_name no) (do_not_autoplace no) (effects (font (size 1.27 1.27)) (justify left)))
  (property "Footprint" "Resistor_SMD:R_0603_1608Metric" (at 116.332 83.82 90) (hide yes) (show_name no) (do_not_autoplace no) (effects (font (size 1.27 1.27))))
  (property "Datasheet" "" (at 118.11 83.82 0) (hide yes) (show_name no) (do_not_autoplace no) (effects (font (size 1.27 1.27))))
  (property "Description" "Resistor" (at 118.11 83.82 0) (hide yes) (show_name no) (do_not_autoplace no) (effects (font (size 1.27 1.27))))
  (property "MPN" "RC0603FR-074K7L" (at 118.11 83.82 0) (hide yes) (show_name no) (do_not_autoplace no) (effects (font (size 1.27 1.27))))
  (property "Manufacturer" "Yageo" (at 118.11 83.82 0) (hide yes) (show_name no) (do_not_autoplace no) (effects (font (size 1.27 1.27))))
  (property "Supplier" "DigiKey" (at 118.11 83.82 0) (hide yes) (show_name no) (do_not_autoplace no) (effects (font (size 1.27 1.27))))
  (property "Supplier P/N" "TBD" (at 118.11 83.82 0) (hide yes) (show_name no) (do_not_autoplace no) (effects (font (size 1.27 1.27))))
  (pin "2")
  (pin "1"))
 (symbol
  (lib_id "power:GND")
  (at 125.73 137.16 0)
  (unit 1)
  (body_style 1)
  (exclude_from_sim no)
  (in_bom yes)
  (on_board yes)
  (in_pos_files yes)
  (dnp no)
  (property "Reference" "#PWR0604" (at 125.73 143.51 0) (hide yes) (show_name no) (do_not_autoplace no) (effects (font (size 1.27 1.27))))
  (property "Value" "GND" (at 125.73 140.97 0) (show_name no) (do_not_autoplace no) (effects (font (size 1.27 1.27))))
  (property "Footprint" "" (at 125.73 137.16 0) (hide yes) (show_name no) (do_not_autoplace no) (effects (font (size 1.27 1.27))))
  (property "Datasheet" "" (at 125.73 137.16 0) (hide yes) (show_name no) (do_not_autoplace no) (effects (font (size 1.27 1.27))))
  (property "Description" "Power symbol creates a global label with name \"GND\" , ground" (at 125.73 137.16 0) (hide yes) (show_name no) (do_not_autoplace no) (effects (font (size 1.27 1.27))))
  (pin "1"))
 (symbol
  (lib_id "Device:R")
  (at 100.33 83.82 0)
  (unit 1)
  (body_style 1)
  (exclude_from_sim no)
  (in_bom yes)
  (on_board yes)
  (in_pos_files yes)
  (dnp no)
  (fields_autoplaced yes)
  (property "Reference" "R601" (at 102.87 82.5499 0) (show_name no) (do_not_autoplace no) (effects (font (size 1.27 1.27)) (justify left)))
  (property "Value" "4.7k" (at 102.87 85.0899 0) (show_name no) (do_not_autoplace no) (effects (font (size 1.27 1.27)) (justify left)))
  (property "Footprint" "Resistor_SMD:R_0603_1608Metric" (at 98.552 83.82 90) (hide yes) (show_name no) (do_not_autoplace no) (effects (font (size 1.27 1.27))))
  (property "Datasheet" "" (at 100.33 83.82 0) (hide yes) (show_name no) (do_not_autoplace no) (effects (font (size 1.27 1.27))))
  (property "Description" "Resistor" (at 100.33 83.82 0) (hide yes) (show_name no) (do_not_autoplace no) (effects (font (size 1.27 1.27))))
  (property "MPN" "RC0603FR-074K7L" (at 100.33 83.82 0) (hide yes) (show_name no) (do_not_autoplace no) (effects (font (size 1.27 1.27))))
  (property "Manufacturer" "Yageo" (at 100.33 83.82 0) (hide yes) (show_name no) (do_not_autoplace no) (effects (font (size 1.27 1.27))))
  (property "Supplier" "DigiKey" (at 100.33 83.82 0) (hide yes) (show_name no) (do_not_autoplace no) (effects (font (size 1.27 1.27))))
  (property "Supplier P/N" "TBD" (at 100.33 83.82 0) (hide yes) (show_name no) (do_not_autoplace no) (effects (font (size 1.27 1.27))))
  (pin "1")
  (pin "2"))
 (symbol
  (lib_id "power:+3V3")
  (at 100.33 76.2 0)
  (unit 1)
  (body_style 1)
  (exclude_from_sim no)
  (in_bom yes)
  (on_board yes)
  (in_pos_files yes)
  (dnp no)
  (fields_autoplaced yes)
  (property "Reference" "#PWR0601" (at 100.33 80.01 0) (hide yes) (show_name no) (do_not_autoplace no) (effects (font (size 1.27 1.27))))
  (property "Value" "+3V3" (at 100.33 71.12 0) (show_name no) (do_not_autoplace no) (effects (font (size 1.27 1.27))))
  (property "Footprint" "" (at 100.33 76.2 0) (hide yes) (show_name no) (do_not_autoplace no) (effects (font (size 1.27 1.27))))
  (property "Datasheet" "" (at 100.33 76.2 0) (hide yes) (show_name no) (do_not_autoplace no) (effects (font (size 1.27 1.27))))
  (property "Description" "Power symbol creates a global label with name \"+3V3\"" (at 100.33 76.2 0) (hide yes) (show_name no) (do_not_autoplace no) (effects (font (size 1.27 1.27))))
  (pin "1"))
 (symbol
  (lib_id "power:GND")
  (at 177.8 80.01 0)
  (unit 1)
  (body_style 1)
  (exclude_from_sim no)
  (in_bom yes)
  (on_board yes)
  (in_pos_files yes)
  (dnp no)
  (fields_autoplaced yes)
  (property "Reference" "#PWR0612" (at 177.8 86.36 0) (hide yes) (show_name no) (do_not_autoplace no) (effects (font (size 1.27 1.27))))
  (property "Value" "GND" (at 177.8 85.09 0) (show_name no) (do_not_autoplace no) (effects (font (size 1.27 1.27))))
  (property "Footprint" "" (at 177.8 80.01 0) (hide yes) (show_name no) (do_not_autoplace no) (effects (font (size 1.27 1.27))))
  (property "Datasheet" "" (at 177.8 80.01 0) (hide yes) (show_name no) (do_not_autoplace no) (effects (font (size 1.27 1.27))))
  (property "Description" "Power symbol creates a global label with name \"GND\" , ground" (at 177.8 80.01 0) (hide yes) (show_name no) (do_not_autoplace no) (effects (font (size 1.27 1.27))))
  (pin "1"))
 (symbol
  (lib_id "Connector_Generic:Conn_01x05")
  (at 161.29 137.16 0)
  (mirror y)
  (unit 1)
  (body_style 1)
  (exclude_from_sim no)
  (in_bom yes)
  (on_board yes)
  (in_pos_files yes)
  (dnp no)
  (fields_autoplaced yes)
  (property "Reference" "J602" (at 161.29 125.73 0) (show_name no) (do_not_autoplace no) (effects (font (size 1.27 1.27))))
  (property "Value" "PPG" (at 161.29 128.27 0) (show_name no) (do_not_autoplace no) (effects (font (size 1.27 1.27))))
  (property "Footprint" "Connector_JST:JST_PH_B5B-PH-K_1x05_P2.00mm_Vertical" (at 161.29 137.16 0) (hide yes) (show_name no) (do_not_autoplace no) (effects (font (size 1.27 1.27))))
  (property "Datasheet" "" (at 161.29 137.16 0) (hide yes) (show_name no) (do_not_autoplace no) (effects (font (size 1.27 1.27))))
  (property "Description" "Generic connector, single row, 01x05, script generated (kicad-library-utils/schlib/autogen/connector/)" (at 161.29 137.16 0) (hide yes) (show_name no) (do_not_autoplace no) (effects (font (size 1.27 1.27))))
  (property "MPN" "B5B-PH-K-S" (at 161.29 137.16 0) (hide yes) (show_name no) (do_not_autoplace no) (effects (font (size 1.27 1.27))))
  (property "Manufacturer" "JST" (at 161.29 137.16 0) (hide yes) (show_name no) (do_not_autoplace no) (effects (font (size 1.27 1.27))))
  (property "Supplier" "DigiKey" (at 161.29 137.16 0) (hide yes) (show_name no) (do_not_autoplace no) (effects (font (size 1.27 1.27))))
  (property "Supplier P/N" "455-1707-ND" (at 161.29 137.16 0) (hide yes) (show_name no) (do_not_autoplace no) (effects (font (size 1.27 1.27))))
  (pin "1")
  (pin "2")
  (pin "3")
  (pin "4")
  (pin "5"))
 (symbol
  (lib_id "Connector_Generic:Conn_01x05")
  (at 95.25 137.16 0)
  (mirror y)
  (unit 1)
  (body_style 1)
  (exclude_from_sim no)
  (in_bom yes)
  (on_board yes)
  (in_pos_files yes)
  (dnp no)
  (fields_autoplaced yes)
  (property "Reference" "J601" (at 95.25 125.73 0) (show_name no) (do_not_autoplace no) (effects (font (size 1.27 1.27))))
  (property "Value" "SKINPOD" (at 95.25 128.27 0) (show_name no) (do_not_autoplace no) (effects (font (size 1.27 1.27))))
  (property "Footprint" "Connector_JST:JST_PH_B5B-PH-K_1x05_P2.00mm_Vertical" (at 95.25 137.16 0) (hide yes) (show_name no) (do_not_autoplace no) (effects (font (size 1.27 1.27))))
  (property "Datasheet" "" (at 95.25 137.16 0) (hide yes) (show_name no) (do_not_autoplace no) (effects (font (size 1.27 1.27))))
  (property "Description" "Generic connector, single row, 01x05, script generated (kicad-library-utils/schlib/autogen/connector/)" (at 95.25 137.16 0) (hide yes) (show_name no) (do_not_autoplace no) (effects (font (size 1.27 1.27))))
  (property "MPN" "B5B-PH-K-S" (at 95.25 137.16 0) (hide yes) (show_name no) (do_not_autoplace no) (effects (font (size 1.27 1.27))))
  (property "Manufacturer" "JST" (at 95.25 137.16 0) (hide yes) (show_name no) (do_not_autoplace no) (effects (font (size 1.27 1.27))))
  (property "Supplier" "DigiKey" (at 95.25 137.16 0) (hide yes) (show_name no) (do_not_autoplace no) (effects (font (size 1.27 1.27))))
  (property "Supplier P/N" "455-1707-ND" (at 95.25 137.16 0) (hide yes) (show_name no) (do_not_autoplace no) (effects (font (size 1.27 1.27))))
  (pin "2")
  (pin "3")
  (pin "5")
  (pin "1")
  (pin "4")))
